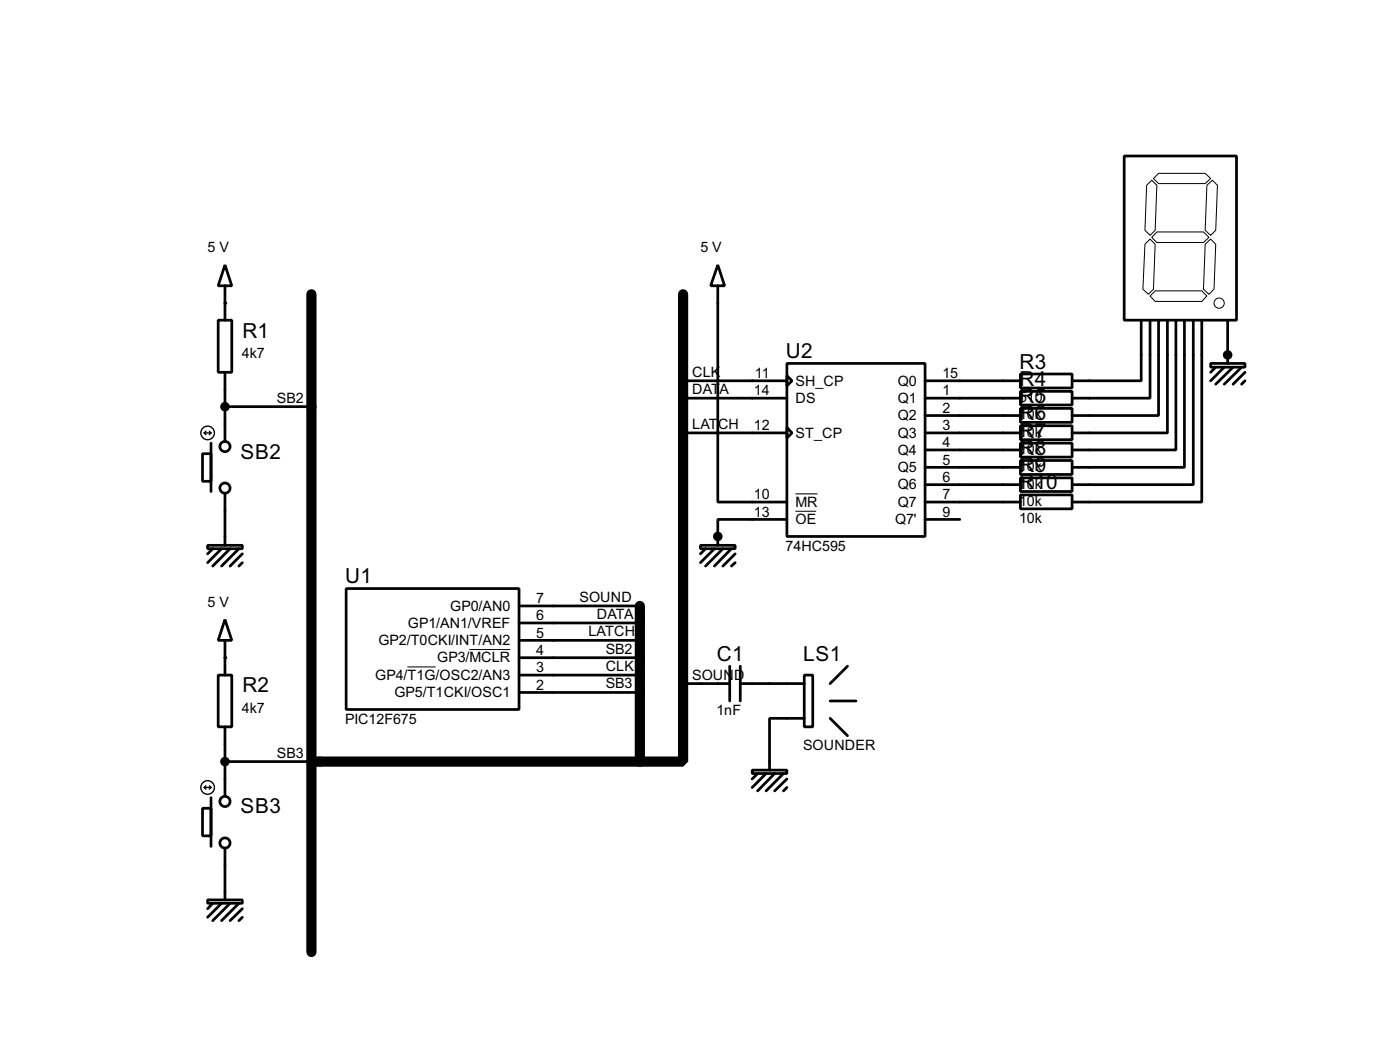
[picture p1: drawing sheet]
<svg xmlns="http://www.w3.org/2000/svg" width="206mm" height="155mm" viewBox="0 0 206 155" stroke-linecap="round" stroke-linejoin="round" font-family="sans-serif">
<path d="M45.8 43.2v96.6M100.4 43.2v68.6h-6.4M94 89v22.8M45.8 111.8h48.2" fill="none" stroke="#000" stroke-width="1.5"/>
<g fill="none" stroke="#000" stroke-width=".4">
<path d="M33.1 38.9l1 3.1h-2zM105.5 38.9l1 3.1h-2.1zM165.2 22.9h16.5v24.1h-16.5zM32.1 47h2v7.7h-2zM33.1 42v5M33.1 54.7v10.1M33.1 59.7h12.7M100.4 55.9h15.2M100.4 58.5h15.2M105.5 42v31.7h10.1M115.6 53.4h20.3v25.4h-20.3zM115.6 55.2l.8 .7-.8 .8z"/>
<path d="M135.9 55.9h14M135.9 58.5h14M149.9 54.9h7.6v2.1h-7.6zM149.9 57.5h7.6v2h-7.6zM149.9 60h7.6v2h-7.6zM167.7 47v8.9h-10.2M169 47v11.5h-11.5M170.2 47v14h-12.7M171.5 47v16.6h-14M172.8 47v19.1h-15.3M174 47v21.6h-16.5M175.3 47v24.2h-17.8"/>
<path d="M176.6 47v26.7h-19.1M177.9 53.4h5v.5h-5zM178.6 53.9l-.7 .8M179.9 53.9l-2 2M180.4 47v6.4M181.2 53.9l-2.6 2.5M182.4 53.9l-2.5 2.5M182.9 54.7l-1.7 1.7M182.9 55.9l-.5 .5M29.8 66.6h1.2v4.1h-1.2zM31 65.1v7.1M33.1 72.4v7.7"/>
<path d="M100.4 63.6h15.2M115.6 62.8l.8 .8-.8 .7zM115.6 76.3h-10.1v3.8M135.9 63.6h14M135.9 61h14M135.9 66.1h14M135.9 68.6h14M135.9 71.2h14M135.9 73.7h14M135.9 76.3h5.1M149.9 62.5h7.6v2.1h-7.6zM149.9 65.1h7.6v2h-7.6z"/>
<path d="M149.9 67.6h7.6v2.1h-7.6zM149.9 70.2h7.6v2h-7.6zM149.9 72.7h7.6v2h-7.6zM30.5 80.1h5.1v.5h-5.1zM31.3 80.6l-.8 .7M32.1 99.1h2v7.6h-2zM32.6 80.6l-2.1 2M33.1 91l1 3h-2zM33.1 94v5.1M33.8 80.6l-2.5 2.5M35.1 80.6l-2.5 2.5M35.6 81.3l-1.8 1.8"/>
<path d="M35.6 82.6l-.5 .5M50.9 86.4h25.4v17.8h-25.4zM76.3 89h17.7M76.3 91.5h17.7M76.3 94h17.7M76.3 96.6h17.7M76.3 99.1h17.7M102.9 80.1h5.1v.5h-5.1zM103.7 80.6l-.8 .7M105 80.6l-2.1 2M106.2 80.6l-2.5 2.5M107.2 97.8v5.1"/>
<path d="M107.5 80.6l-2.5 2.5M108 81.3l-1.8 1.8M108 82.6l-.5 .5M108.8 97.8v5.1M118.2 99.1h1.2v7.6h-1.2zM124.5 97.8l-2.5 2.6M29.8 118.7h1.2v4h-1.2zM31 117.1v7.2M33.1 106.7v10.2M33.1 111.8h12.7M76.3 101.7h17.7M100.4 100.4h6.8"/>
<path d="M108.8 100.4h9.4M110.5 113.1h5.1v.5h-5.1zM111.3 113.6l-.8 .8M112.6 113.6l-2.1 2M113.8 113.6l-2.5 2.5M115.1 113.6l-2.5 2.5M115.6 114.4l-1.8 1.7M115.6 115.6l-.5 .5M118.2 105.5h-5.1v7.6M122 102.9h3.8M122 105.5l2.5 2.5M30.5 132.1h5.1v.5h-5.1z"/>
<path d="M31.3 132.6l-.8 .8M32.6 132.6l-2.1 2.1M33.1 124.5v7.6M33.8 132.6l-2.5 2.6M35.1 132.6l-2.5 2.6M35.6 133.4l-1.8 1.8M35.6 134.7l-.5 .5"/>
<circle cx="33" cy="65.6" r=".75"/>
<circle cx="33" cy="71.7" r=".75"/>
<circle cx="33" cy="117.7" r=".75"/>
<circle cx="33" cy="123.8" r=".75"/>
</g>
<g fill="#000">
<circle cx="33.1" cy="44.5" r=".2"/>
<circle cx="180.4" cy="52.1" r=".2"/>
<circle cx="105.5" cy="78.8" r=".2"/>
<circle cx="33.1" cy="96.6" r=".2"/>
</g>
<g fill="none" stroke="#000" stroke-width=".15">
<path d="M168.2 35.9l.8-.8 .7 .8-.2 6.6-.8 .7-.8-.7zM168.5 27.2l.7-.7 .8 .7-.3 6.6-.7 .8-.8-.8zM170 34.1h6.8l.8 .8-.8 .7h-6.8l-.8-.7zM170.2 25.5h6.9l.8 .7-.8 .8h-6.9l-.7-.8zM177.1 35.9l.8-.8 .7 .8-.2 6.6-.8 .7-.8-.7zM177.3 27.2l.8-.7 .8 .7-.3 6.6-.7 .8-.8-.8zM169.7 42.7h6.9l.7 .8-.7 .8h-6.9l-.7-.8zM116.9 72.5h3.2M116.9 75.1h3M59.9 97.9h4.1M69 95.4h6"/>
<circle cx="179.1" cy="44.5" r=".75"/>
</g>
<g fill="none" stroke="#000" stroke-width=".2">
<path d="M30 63.6h1M30 63.6l.3 .2M30.3 63.3l-.3 .3M30.8 63.3l.2 .3M31 63.6l-.2 .2M30 115.6h1M30 115.6l.3 .3M30.3 115.4l-.3 .2M30.8 115.4l.2 .2M31 115.6l-.2 .3"/>
<circle cx="30.5" cy="63.6" r="1"/>
<circle cx="30.5" cy="115.6" r="1"/>
</g>
<g fill="#000" stroke="#000" stroke-width=".4">
<circle cx="33" cy="59.7" r=".5"/>
<circle cx="180.3" cy="52.1" r=".5"/>
<circle cx="105.4" cy="78.8" r=".5"/>
<circle cx="33" cy="111.8" r=".5"/>
</g>
<g font-size="3.4">
<text x="35.6" y="49.6">R1</text>
<text x="115.5" y="52.6">U2</text>
<text x="149.8" y="54.1">R3</text>
<text x="149.8" y="56.7">R4</text>
<text x="149.8" y="59.2">R5</text>
<text x="149.8" y="61.7">R6</text>
<text x="149.8" y="64.2">R7</text>
<text x="35.4" y="67.4">SB2</text>
<text x="149.8" y="66.8">R8</text>
<text x="149.8" y="69.4">R9</text>
<text x="149.8" y="71.9">R10</text>
<text x="50.7" y="85.6">U1</text>
<text x="35.6" y="101.7">R2</text>
<text x="105.3" y="97">C1</text>
<text x="118" y="97">LS1</text>
<text x="35.4" y="119.4">SB3</text>
</g>
<g font-size="2.4">
<text x="30.5" y="37">5 V</text>
<text x="102.9" y="37">5 V</text>
<text x="35.6" y="52.6">4k7</text>
<text x="40.7" y="59.1">SB2</text>
<text x="101.7" y="55.3">CLK</text>
<text x="101.7" y="57.9">DAT</text>
<text x="105.7" y="57.9">A</text>
<text x="110.8" y="58.1">14</text>
<text x="110.9" y="55.5">11</text>
<text x="116.9" y="56.6">SH_CP</text>
<text x="116.9" y="59.2">DS</text>
<text x="131.9" y="56.6">Q0</text>
<text x="131.9" y="59.2">Q1</text>
<text x="138.5" y="55.5">15</text>
<text x="138.5" y="58.1">1</text>
<text x="149.7" y="59.1">510</text>
<text x="101.7" y="63">LAT</text>
<text x="105.5" y="63">CH</text>
<text x="110.8" y="63.1">12</text>
<text x="116.9" y="64.2">ST_CP</text>
<text x="131.9" y="61.7">Q2</text>
<text x="131.9" y="64.2">Q3</text>
<text x="138.5" y="60.6">2</text>
<text x="138.5" y="63.1">3</text>
<text x="138.5" y="65.7">4</text>
<text x="149.7" y="61.6">10k</text>
<text x="149.7" y="64.1">10k</text>
<text x="131.9" y="66.8">Q4</text>
<text x="131.9" y="69.3">Q5</text>
<text x="131.9" y="71.9">Q6</text>
<text x="138.5" y="68.2">5</text>
<text x="138.5" y="70.8">6</text>
<text x="149.7" y="66.7">10k</text>
<text x="149.7" y="69.2">10k</text>
<text x="149.7" y="71.8">10k</text>
<text x="110.8" y="73.3">10</text>
<text x="110.8" y="75.9">13</text>
<text x="116.9" y="74.4">MR</text>
<text x="116.9" y="77">OE</text>
<text x="131.5" y="77">Q7'</text>
<text x="131.9" y="74.4">Q7</text>
<text x="138.5" y="73.3">7</text>
<text x="138.5" y="75.9">9</text>
<text x="149.7" y="74.3">10k</text>
<text x="149.7" y="76.8">10k</text>
<text x="115.4" y="80.9">74HC595</text>
<text x="30.5" y="89.1">5 V</text>
<text x="66.1" y="89.7">GP0/AN0</text>
<text x="78.8" y="88.6">7</text>
<text x="85.1" y="88.4">SOUND</text>
<text x="55.6" y="94.7">GP2/T0CKI/INT/AN2</text>
<text x="59.9" y="92.2">GP1/AN1/VREF</text>
<text x="78.8" y="91.1">6</text>
<text x="78.8" y="93.6">5</text>
<text x="86.4" y="93.4">LATCH</text>
<text x="87.7" y="90.8">DATA</text>
<text x="89" y="96">SB2</text>
<text x="55.1" y="99.8">GP4/T1G/OSC2/AN3</text>
<text x="64.2" y="97.3">GP3/MCLR</text>
<text x="78.8" y="101.2">2</text>
<text x="78.8" y="98.7">3</text>
<text x="78.8" y="96.2">4</text>
<text x="89" y="98.5">CLK</text>
<text x="89" y="101.1">SB3</text>
<text x="101.7" y="99.8">SOUN</text>
<text x="107.8" y="99.8">D</text>
<text x="35.6" y="104.6">4k7</text>
<text x="50.7" y="106.3">PIC12F675</text>
<text x="57.9" y="102.4">GP5/T1CKI/OSC1</text>
<text x="105.3" y="105">1nF</text>
<text x="40.7" y="111.2">SB3</text>
<text x="118" y="110.1">SOUNDER</text>
</g>
</svg>
